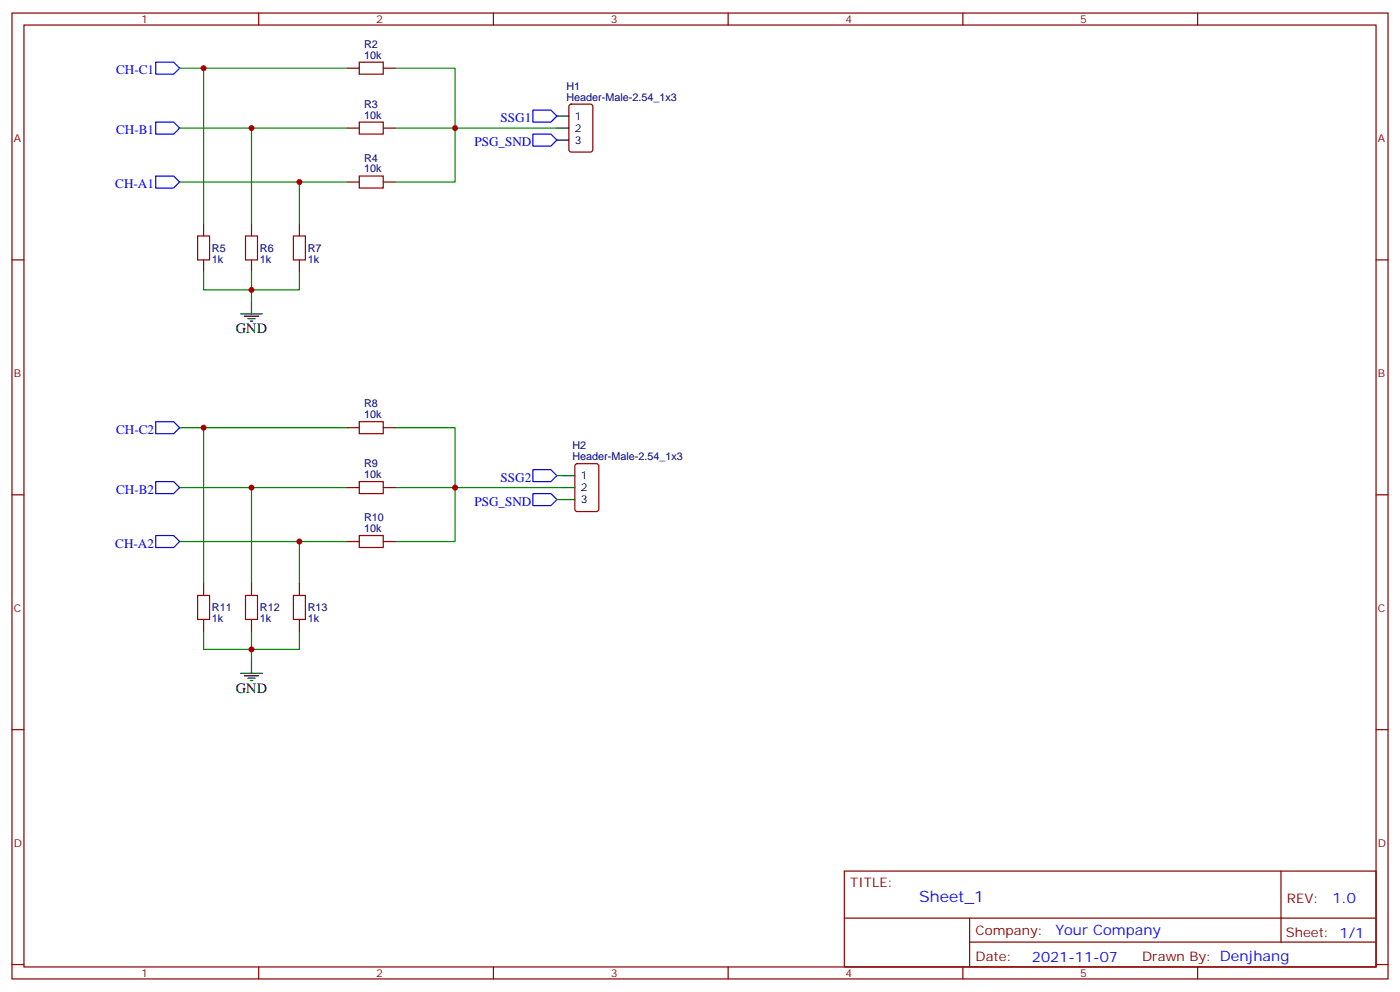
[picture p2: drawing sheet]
<svg xmlns="http://www.w3.org/2000/svg" width="412mm" height="292mm" viewBox="0 0 412 292" stroke-linecap="round" stroke-linejoin="round" font-family="sans-serif">
<g fill="none" stroke="#870000" stroke-width=".35">
<path d="M3.5 3.8h405.4v284.4h-405.4zM7.1 7.4h398.2v277.3h-398.2zM76.2 3.8v3.6M145.3 3.8v3.6M214.5 3.8v3.6M283.6 3.8v3.6M352.8 3.8v3.6M102.3 20.1h3.5M102.3 37.7h3.5M112.9 20.1h3.5M112.9 37.7h3.5M167.8 30.9l.5-.2h5.6l.7 .4v13l-.4 .6-5.9 .1-.7-.5v-12.9z"/>
<path d="M102.3 53.6h3.5M112.9 53.6h3.5M3.5 76.5h3.6M60 65.9v3.6M60 76.5v3.5M74.1 65.9v3.6M74.1 76.5v3.5M88.2 65.9v3.6M88.2 76.5v3.5M405.3 76.5h3.6M102.3 125.9h3.5M112.9 125.9h3.5"/>
<path d="M169.6 136.7l.4-.2h5.7l.6 .4 .1 13-.5 .6-5.9 .1-.6-.5-.1-12.9zM3.5 145.7h3.6M102.3 159.4h3.5M102.3 143.5h3.5M112.9 159.4h3.5M112.9 143.5h3.5M405.3 145.7h3.6M60 171.8v3.5M74.1 171.8v3.5M88.2 171.8v3.5M60 182.4v3.5M74.1 182.4v3.5"/>
<path d="M88.2 182.4v3.5M3.5 214.8h3.6M405.3 214.8h3.6M248.7 256.4h156.6v28.3h-156.6zM377.3 256.5v20.8M248.7 270.3h156.5M285.6 277.3h119.6M285.6 270.3v14.1M3.5 284h3.6M76.2 284.7v3.5M145.3 284.7v3.5M214.5 284.7v3.5"/>
<path d="M283.6 284.7v3.5M352.8 284.7v3.5M405.3 284h3.6"/>
</g>
<path d="M45.9 18.3h5.3l1.7 1.8-1.7 1.7h-5.3zM45.9 35.9h5.3l1.7 1.8-1.7 1.8h-5.3zM157 39.5h5.3l1.7 1.7-1.7 1.8h-5.3zM157 32.4h5.3l1.7 1.8-1.7 1.7h-5.3zM45.9 51.8h5.3l1.7 1.8-1.7 1.8h-5.3zM45.9 124.1h5.3l1.7 1.8-1.7 1.8h-5.3zM157 138.3h5.3l1.7 1.7-1.7 1.8h-5.3zM45.9 157.7h5.3l1.7 1.7-1.7 1.8h-5.3zM45.9 141.8h5.3l1.7 1.7-1.7 1.8h-5.3zM157 145.3h5.3l1.7 1.8-1.7 1.7h-5.3z" fill="none" stroke="#00f" stroke-width=".35"/>
<path d="M105.8 18.3h7.1v3.5h-7.1zM105.8 35.9h7.1v3.6h-7.1zM105.8 51.8h7.1v3.6h-7.1zM58.2 69.5h3.5v7h-3.5zM72.3 69.5h3.5v7h-3.5zM86.4 69.5h3.6v7h-3.6zM105.8 124.1h7.1v3.6h-7.1zM105.8 157.7h7.1v3.5h-7.1zM105.8 141.8h7.1v3.5h-7.1zM58.2 175.3h3.5v7.1h-3.5zM72.3 175.3h3.5v7.1h-3.5zM86.4 175.3h3.6v7.1h-3.6z" fill="none" stroke="#a10000" stroke-width=".35"/>
<g fill="none" stroke="#008700" stroke-width=".35">
<path d="M52.9 20.1h7.1v45.8M52.9 37.7h21.2v28.2M60 20.1h42.3M74.1 37.7h28.2M116.4 20.1h17.7v17.6h-17.7M164 37.7h-29.9v15.9h-17.7M52.9 53.6h35.3v12.3M88.2 53.6h14.1M60 80v5.3h28.2v-5.3M74.1 80v8.9M52.9 125.9h7.1v45.9M60 125.9h42.3"/>
<path d="M116.4 125.9h17.7v17.6h-17.7M52.9 159.4h35.3v12.4M52.9 143.5h21.2v28.3M74.1 143.5h28.2M88.2 159.4h14.1M164 140h1.8M164 147.1h1.8M165.8 143.5h-31.7v15.9h-17.7M60 185.9v5.3h28.2v-5.3M74.1 185.9v8.8"/>
</g>
<g fill="none" stroke="#000" stroke-width=".35">
<path d="M164 34.2h3.6M164 37.7h3.6M164 41.2h3.6M70.9 92.4h6.4M72 93.1h4.2M73 93.8h2.1M73.7 94.5h.7M74.1 88.9v3.5M165.8 147.1h3.5M165.8 140h3.5M165.8 143.5h3.5M70.9 198.2h6.4"/>
<path d="M72 198.9h4.2M73 199.6h2.1M74.1 194.7v3.5M73.7 200.3h.7"/>
</g>
<g fill="#c00">
<circle cx="74.1" cy="85.3" r=".88"/>
<circle cx="88.2" cy="53.6" r=".88"/>
<circle cx="74.1" cy="37.7" r=".88"/>
<circle cx="60" cy="20.1" r=".88"/>
<circle cx="134.1" cy="37.7" r=".88"/>
<circle cx="134.1" cy="143.5" r=".88"/>
<circle cx="60" cy="125.9" r=".88"/>
<circle cx="74.1" cy="143.5" r=".88"/>
<circle cx="88.2" cy="159.4" r=".88"/>
<circle cx="74.1" cy="191.2" r=".88"/>
</g>
<text font-size="4.6" fill="#00f" x="270.8" y="265.5">Sheet_1</text>
<g font-size="4.2">
<text x="69.5" y="98">GND</text>
<text x="69.5" y="203.9">GND</text>
</g>
<g font-size="4.2" fill="#00f">
<text x="392.5" y="265.7">1.0</text>
<text x="310.9" y="275.3">Your Company</text>
<text x="304" y="283.1">2021-11-07</text>
</g>
<g font-size="3.9" fill="#00f">
<text x="34.2" y="21.8">CH-C1</text>
<text x="147.5" y="35.9">SSG1</text>
<text x="34.2" y="39.5">CH-B1</text>
<text x="139.7" y="43">PSG_SND</text>
<text x="34" y="55.4">CH-A1</text>
<text x="34.2" y="127.7">CH-C2</text>
<text x="147.5" y="141.8">SSG2</text>
<text x="34.2" y="145.3">CH-B2</text>
<text x="139.7" y="148.8">PSG_SND</text>
<text x="34" y="161.2">CH-A2</text>
</g>
<g font-size="3.9" fill="#800">
<text x="250.5" y="261">TITLE:</text>
<text x="379.1" y="265.7">REV:</text>
<text x="287.4" y="275.2">Company:</text>
<text x="378.7" y="275.8">Sheet: 1/1</text>
<text x="287.4" y="282.9">Date:</text>
<text x="336.4" y="283">Drawn By: Denjhang</text>
</g>
<g font-size="3.2" fill="#800">
<text x="41.6" y="6.8">1</text>
<text x="110.8" y="6.8">2</text>
<text x="179.9" y="6.8">3</text>
<text x="249.1" y="6.8">4</text>
<text x="318.2" y="6.8">5</text>
<text x="4.1" y="41.9">A</text>
<text x="405.9" y="41.9">A</text>
<text x="4.1" y="111.1">B</text>
<text x="405.9" y="111.1">B</text>
<text x="4.1" y="180.2">C</text>
<text x="405.9" y="180.2">C</text>
<text x="4.1" y="249.4">D</text>
<text x="405.9" y="249.4">D</text>
<text x="41.6" y="287.7">1</text>
<text x="110.8" y="287.7">2</text>
<text x="179.9" y="287.7">3</text>
<text x="249.1" y="287.7">4</text>
<text x="318.2" y="287.7">5</text>
</g>
<g font-size="3.2" fill="#000080">
<text x="107.3" y="17.3">10k</text>
<text x="107.3" y="14.1">R2</text>
<text x="166.9" y="26.4">H1</text>
<text x="166.9" y="29.6">Header-Male-2.54_1x3</text>
<text x="107.3" y="34.9">10k</text>
<text x="107.3" y="31.7">R3</text>
<text x="107.3" y="47.6">R4</text>
<text x="107.3" y="50.8">10k</text>
<text x="62.4" y="77.3">1k</text>
<text x="62.4" y="74.1">R5</text>
<text x="76.6" y="77.3">1k</text>
<text x="76.6" y="74.1">R6</text>
<text x="90.7" y="77.3">1k</text>
<text x="90.7" y="74.1">R7</text>
<text x="107.3" y="119.9">R8</text>
<text x="107.3" y="123.1">10k</text>
<text x="107.3" y="137.5">R9</text>
<text x="168.6" y="132.2">H2</text>
<text x="168.6" y="135.4">Header-Male-2.54_1x3</text>
<text x="107.3" y="140.7">10k</text>
<text x="107.3" y="153.4">R10</text>
<text x="107.3" y="156.6">10k</text>
<text x="62.4" y="180">R11</text>
<text x="76.6" y="180">R12</text>
<text x="90.7" y="180">R13</text>
<text x="62.4" y="183.2">1k</text>
<text x="76.6" y="183.2">1k</text>
<text x="90.7" y="183.2">1k</text>
</g>
<g font-size="3.2">
<text x="169.3" y="35.2">1</text>
<text x="169.3" y="38.8">2</text>
<text x="169.3" y="42.3">3</text>
<text x="171.1" y="141.1">1</text>
<text x="171.1" y="148.1">3</text>
<text x="171.1" y="144.6">2</text>
</g>
</svg>
